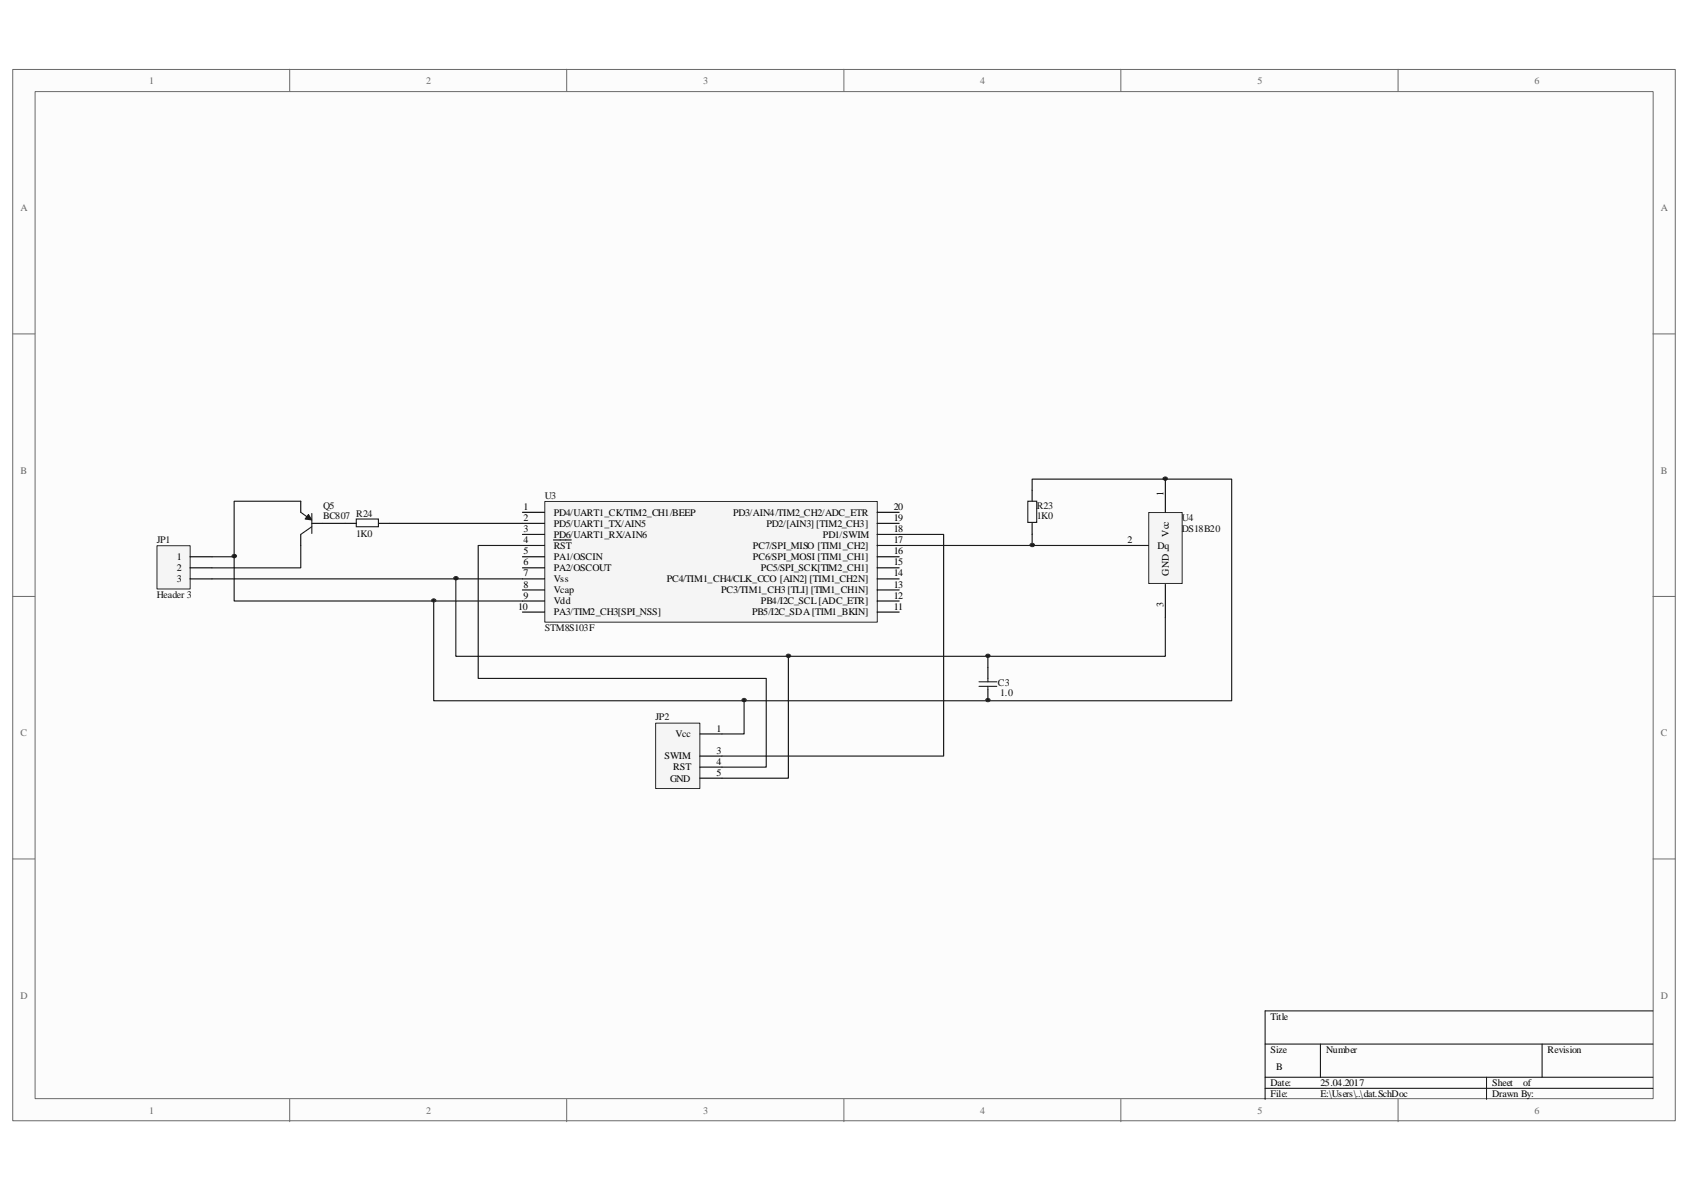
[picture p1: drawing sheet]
<svg xmlns="http://www.w3.org/2000/svg" width="297mm" height="210mm" viewBox="0 0 297 210" stroke-linecap="round" stroke-linejoin="round" font-family="sans-serif">
<path d="M2.3 12.3h292.7v185.1h-292.7z" fill="#fcfcfc"/>
<path d="M2.2 12.2h292.8v185.2h-292.8z" fill="none" stroke="#6a6a6a" stroke-width=".18"/>
<path d="M6.2 16.2h284.9v177.3h-284.9z" fill="#fcfcfc"/>
<g fill="none" stroke="#6a6a6a" stroke-width=".18">
<path d="M6.2 16.1h284.9v177.4h-284.9zM51 12.2v3.9M99.8 12.2v3.9M148.6 12.2v3.9M197.4 12.2v3.9M246.2 12.2v3.9M2.2 58.8h3.9M291 58.8h3.9M2.2 105h3.9M291 105h3.9M2.2 151.3h3.9M291 151.3h3.9"/>
<path d="M51 193.6v3.9M99.8 193.6v3.9M148.6 193.6v3.9M197.4 193.6v3.9M246.2 193.6v3.9"/>
</g>
<path d="M291 178h-68.2v15.6M222.8 183.9h68.2M222.8 189.7h68.2M222.8 191.6h68.2M232.5 183.9v5.8M261.7 189.7v3.9M271.5 183.9v5.8" fill="none" stroke="#000" stroke-width=".18"/>
<path d="M96 88.3h58.5v21.3h-58.5z" fill="#f5f5f5"/>
<path d="M95.9 88.3h58.6v21.3h-58.6z" fill="none" stroke="#262626" stroke-width=".18"/>
<g fill="none" stroke="#000" stroke-width=".2">
<path d="M92 90.2h3.9M92 92.2h3.9M92 94.1h3.9M92 96.1h3.9M92 98h3.9M92 100h3.9M97.4 95.1h3.2M154.4 90.2h3.9M154.4 92.2h3.9M154.4 94.1h3.9M154.4 96.1h3.9M154.4 98h3.9"/>
<path d="M154.4 100h3.9M92 101.9h3.9M92 103.9h3.9M92 105.8h3.9M92 107.8h3.9M154.4 101.9h3.9M154.4 103.9h3.9M154.4 105.8h3.9M154.4 107.8h3.9"/>
</g>
<path d="M27.7 96.1h5.8v7.6h-5.8z" fill="#f5f5f5"/>
<path d="M27.6 96.1h5.9v7.6h-5.9z" fill="none" stroke="#262626" stroke-width=".18"/>
<path d="M33.4 98h3.9M33.4 100h3.9M33.4 101.9h3.9" fill="none" stroke="#000" stroke-width=".2"/>
<path d="M115.5 127.4h7.7v11.5h-7.7z" fill="#f5f5f5"/>
<path d="M115.4 127.3h7.8v11.6h-7.8z" fill="none" stroke="#262626" stroke-width=".18"/>
<path d="M123.2 129.2h3.9M123.2 133.1h3.9M123.2 135.1h3.9M123.2 137h3.9" fill="none" stroke="#000" stroke-width=".2"/>
<path d="M37.3 98h3.9v7.8h50.8M92 96.1h-7.8v23.4h50.7v15.6h-7.8M158.3 94.1h7.9v39h-39.1M37.3 101.9h43M92 101.9h-11.7v13.7h58.5v21.4h-11.7" fill="none" stroke="#0e0e0e" stroke-width=".2"/>
<circle cx="80.3" cy="101.8" r=".36" fill="#262626"/>
<circle cx="80.3" cy="101.8" r=".36" fill="none" stroke="#262626" stroke-width=".18"/>
<path d="M53 88.3v1.9M53 94.1v2M54.9 92.2h2" fill="none" stroke="#000" stroke-width=".2"/>
<path d="M53 90.2l1.3 1M54.9 90.4v3.5M54.9 92.8l-1.9 1.3" fill="none" stroke="#1c1c1c" stroke-width=".2"/>
<path d="M54.3 90.6l.6 1-1.2-.2z" fill="#1c1c1c"/>
<path d="M54.3 90.6l.6 1-1.2-.2z" fill="none" stroke="#1c1c1c" stroke-width=".18"/>
<path d="M53 96.1v3.9h-15.7M53 88.3h-11.8v9.7" fill="none" stroke="#0e0e0e" stroke-width=".2"/>
<circle cx="41.3" cy="97.9" r=".36" fill="#262626"/>
<circle cx="41.3" cy="97.9" r=".36" fill="none" stroke="#262626" stroke-width=".18"/>
<path d="M76.4 105.8v17.6h54.6v5.8h-3.9" fill="none" stroke="#0e0e0e" stroke-width=".2"/>
<path d="M76 105.6a.36 .36 0 0 1 .5-.2 .36 .36 0 0 1 .2 .5l-.1 .1a.41 .41 0 0 1-.6-.3z" fill-rule="evenodd" fill="#262626"/>
<path d="M76 105.6a.36 .36 0 0 1 .5-.2 .36 .36 0 0 1 .2 .5l-.1 .1a.41 .41 0 0 1-.6-.3z" fill="none" stroke="#262626" stroke-width=".18"/>
<path d="M60.7 92.2h2M66.6 92.2h2M181.7 86.3v2M181.7 92.2v1.9" fill="none" stroke="#000" stroke-width=".2"/>
<path d="M62.7 91.4h3.9v1.4h-3.9zM181 88.3h1.5v3.7h-1.5z" fill="none" stroke="#1c1c1c" stroke-width=".2"/>
<path d="M56.9 92.2h3.8M68.6 92.2h23.4" fill="none" stroke="#0e0e0e" stroke-width=".2"/>
<path d="M202.3 90.3h5.8v12.4h-5.8z" fill="#f5f5f5"/>
<path d="M202.3 90.3h5.8v12.4h-5.8z" fill="none" stroke="#262626" stroke-width=".18"/>
<path d="M196.4 96.1h5.8M205.2 84.4v5.8M205.2 102.9v5.9" fill="none" stroke="#000" stroke-width=".2"/>
<path d="M181.7 86.3v-1.9h35.2v39h-85.9" fill="none" stroke="#0e0e0e" stroke-width=".2"/>
<circle cx="131.1" cy="123.3" r=".34" fill="#262626"/>
<circle cx="131.1" cy="123.3" r=".34" fill="none" stroke="#262626" stroke-width=".18"/>
<path d="M158.3 96.1h38.1" fill="none" stroke="#0e0e0e" stroke-width=".2"/>
<path d="M204.8 84.1a.44 .44 0 0 1 .8 .2 .38 .38 0 0 1-.5 .3 .38 .38 0 0 1-.3-.5z" fill-rule="evenodd" fill="#262626"/>
<path d="M204.8 84.1a.44 .44 0 0 1 .8 .2 .38 .38 0 0 1-.5 .3 .38 .38 0 0 1-.3-.5z" fill="none" stroke="#262626" stroke-width=".18"/>
<path d="M205.2 108.8v6.8h-66.4" fill="none" stroke="#0e0e0e" stroke-width=".2"/>
<circle cx="138.9" cy="115.5" r=".36" fill="#262626"/>
<circle cx="138.9" cy="115.5" r=".36" fill="none" stroke="#262626" stroke-width=".18"/>
<path d="M181.7 94.1v2" fill="none" stroke="#0e0e0e" stroke-width=".2"/>
<circle cx="181.8" cy="96" r=".36" fill="#262626"/>
<circle cx="181.8" cy="96" r=".36" fill="none" stroke="#262626" stroke-width=".18"/>
<path d="M173.9 117.5v2M173.9 121.4v2" fill="none" stroke="#000" stroke-width=".2"/>
<path d="M173.9 119.5v.6M172.4 120.1h3.1M172.4 120.9h3.1M173.9 120.9v.5" fill="none" stroke="#1c1c1c" stroke-width=".2"/>
<circle cx="174" cy="123.3" r=".34" fill="#262626"/>
<circle cx="174" cy="123.3" r=".34" fill="none" stroke="#262626" stroke-width=".18"/>
<path d="M173.9 115.6v1.9" fill="none" stroke="#0e0e0e" stroke-width=".2"/>
<circle cx="174" cy="115.5" r=".34" fill="#262626"/>
<circle cx="174" cy="115.5" r=".34" fill="none" stroke="#262626" stroke-width=".18"/>
<g font-size="1.8" fill="#696969">
<text x="26.2" y="14.7">1</text>
<text x="75" y="14.7">2</text>
<text x="123.8" y="14.7">3</text>
<text x="172.6" y="14.7">4</text>
<text x="221.4" y="14.7">5</text>
<text x="270.2" y="14.7">6</text>
<text x="3.6" y="37.2">A</text>
<text x="292.4" y="37.2">A</text>
<text x="3.6" y="83.4">B</text>
<text x="292.4" y="83.4">B</text>
<text x="3.6" y="129.6">C</text>
<text x="292.4" y="129.6">C</text>
<text x="3.6" y="175.9">D</text>
<text x="292.4" y="175.9">D</text>
<text x="26.2" y="196.1">1</text>
<text x="75" y="196.1">2</text>
<text x="123.8" y="196.1">3</text>
<text x="172.6" y="196.1">4</text>
<text x="221.4" y="196.1">5</text>
<text x="270.2" y="196.1">6</text>
</g>
<g font-size="1.8" fill="#0e0e0e">
<text x="56.9" y="89.6">Q5</text>
<text x="95.9" y="87.9">U3</text>
<text x="182.5" y="89.6">R23</text>
<text x="27.6" y="95.7">JP1</text>
<text x="56.9" y="91.4">BC807 R24</text>
<text x="62.7" y="94.5">1K0</text>
<text x="182.5" y="91.4">1K0</text>
<text x="208.1" y="93.7">DS18B20</text>
<text x="208.1" y="91.8">U4</text>
<text x="27.6" y="105.2">Header 3</text>
<text x="95.9" y="111.1">STM8S103F</text>
<text x="175.7" y="120.8">C3</text>
<text x="176.1" y="122.6">1.0</text>
<text x="115.4" y="126.9">JP2</text>
</g>
<g font-size="1.8">
<text x="92.2" y="89.8">1</text>
<text x="157.4" y="89.8">20</text>
<text x="204.8" y="87.3" transform="rotate(-90 204.8 87.3)">1</text>
<text x="92.2" y="91.8">2</text>
<text x="92.2" y="93.7">3</text>
<text x="92.2" y="95.7">4</text>
<text x="97.5" y="90.8">PD4/UART1_CK/TIM2_CH1/BEEP</text>
<text x="97.5" y="92.8">PD5/UART1_TX/AIN5</text>
<text x="97.5" y="94.7">PD6/UART1_RX/AIN6</text>
<text x="129.1" y="90.8">PD3/AIN4/TIM2_CH2/ADC_ETR</text>
<text x="135" y="92.8">PD2/[AIN3] [TIM2_CH3]</text>
<text x="144.9" y="94.7">PD1/SWIM</text>
<text x="157.4" y="95.7">17</text>
<text x="157.4" y="91.8">19</text>
<text x="157.4" y="93.7">18</text>
<text x="198.5" y="95.7">2</text>
<text x="205.8" y="94.5" transform="rotate(-90 205.8 94.5)">Vcc</text>
<text x="31.1" y="98.6">1</text>
<text x="31.1" y="100.5">2</text>
<text x="92.2" y="97.6">5</text>
<text x="92.2" y="99.6">6</text>
<text x="92.2" y="101.5">7</text>
<text x="97.5" y="96.6">RST</text>
<text x="97.5" y="98.6">PA1/OSCIN</text>
<text x="97.5" y="100.5">PA2/OSCOUT</text>
<text x="132.6" y="98.6">PC6/SPI_MOSI [TIM1_CH1]</text>
<text x="132.6" y="96.6">PC7/SPI_MISO [TIM1_CH2]</text>
<text x="134" y="100.5">PC5/SPI_SCK[TIM2_CH1]</text>
<text x="157.4" y="101.5">14</text>
<text x="157.4" y="97.6">16</text>
<text x="157.4" y="99.6">15</text>
<text x="203.8" y="96.6">Dq</text>
<text x="205.8" y="101.3" transform="rotate(-90 205.8 101.3)">GND</text>
<text x="31.1" y="102.5">3</text>
<text x="91.2" y="107.4">10</text>
<text x="92.2" y="103.5">8</text>
<text x="92.2" y="105.4">9</text>
<text x="97.5" y="102.5">Vss</text>
<text x="97.5" y="104.4">Vcap</text>
<text x="97.5" y="106.4">Vdd</text>
<text x="117.4" y="102.5">PC4/TIM1_CH4/CLK_CCO [AIN2] [TIM1_CH2N]</text>
<text x="127" y="104.4">PC3/TIM1_CH3[TLI] [TIM1_CH1N]</text>
<text x="134" y="106.4">PB4/I2C_SCL[ADC_ETR]</text>
<text x="157.4" y="105.4">12</text>
<text x="157.4" y="103.5">13</text>
<text x="157.4" y="107.4">11</text>
<text x="204.8" y="106.8" transform="rotate(-90 204.8 106.8)">3</text>
<text x="97.5" y="108.3">PA3/TIM2_CH3[SPI_NSS]</text>
<text x="132.4" y="108.3">PB5/I2C_SDA[TIM1_BKIN]</text>
<text x="119" y="129.8">Vcc</text>
<text x="126.1" y="128.8">1</text>
<text x="117" y="133.7">SWIM</text>
<text x="118" y="137.6">GND</text>
<text x="118.5" y="135.6">RST</text>
<text x="126.1" y="134.7">4</text>
<text x="126.1" y="132.7">3</text>
<text x="126.1" y="136.7">5</text>
<text x="223.7" y="179.5">Title</text>
<text x="223.7" y="185.4">Size</text>
<text x="233.5" y="185.4">Number</text>
<text x="272.5" y="185.4">Revision</text>
<text x="223.7" y="191.3">Date:</text>
<text x="224.7" y="188.3">B</text>
<text x="232.5" y="191.3">25.04.2017</text>
<text x="262.8" y="191.3">Sheet</text>
<text x="268.2" y="191.3">of</text>
<text x="223.7" y="193.2">File:</text>
<text x="232.5" y="193.2">E:\Users\..\dat.SchDoc</text>
<text x="262.8" y="193.2">Drawn By:</text>
</g>
</svg>
